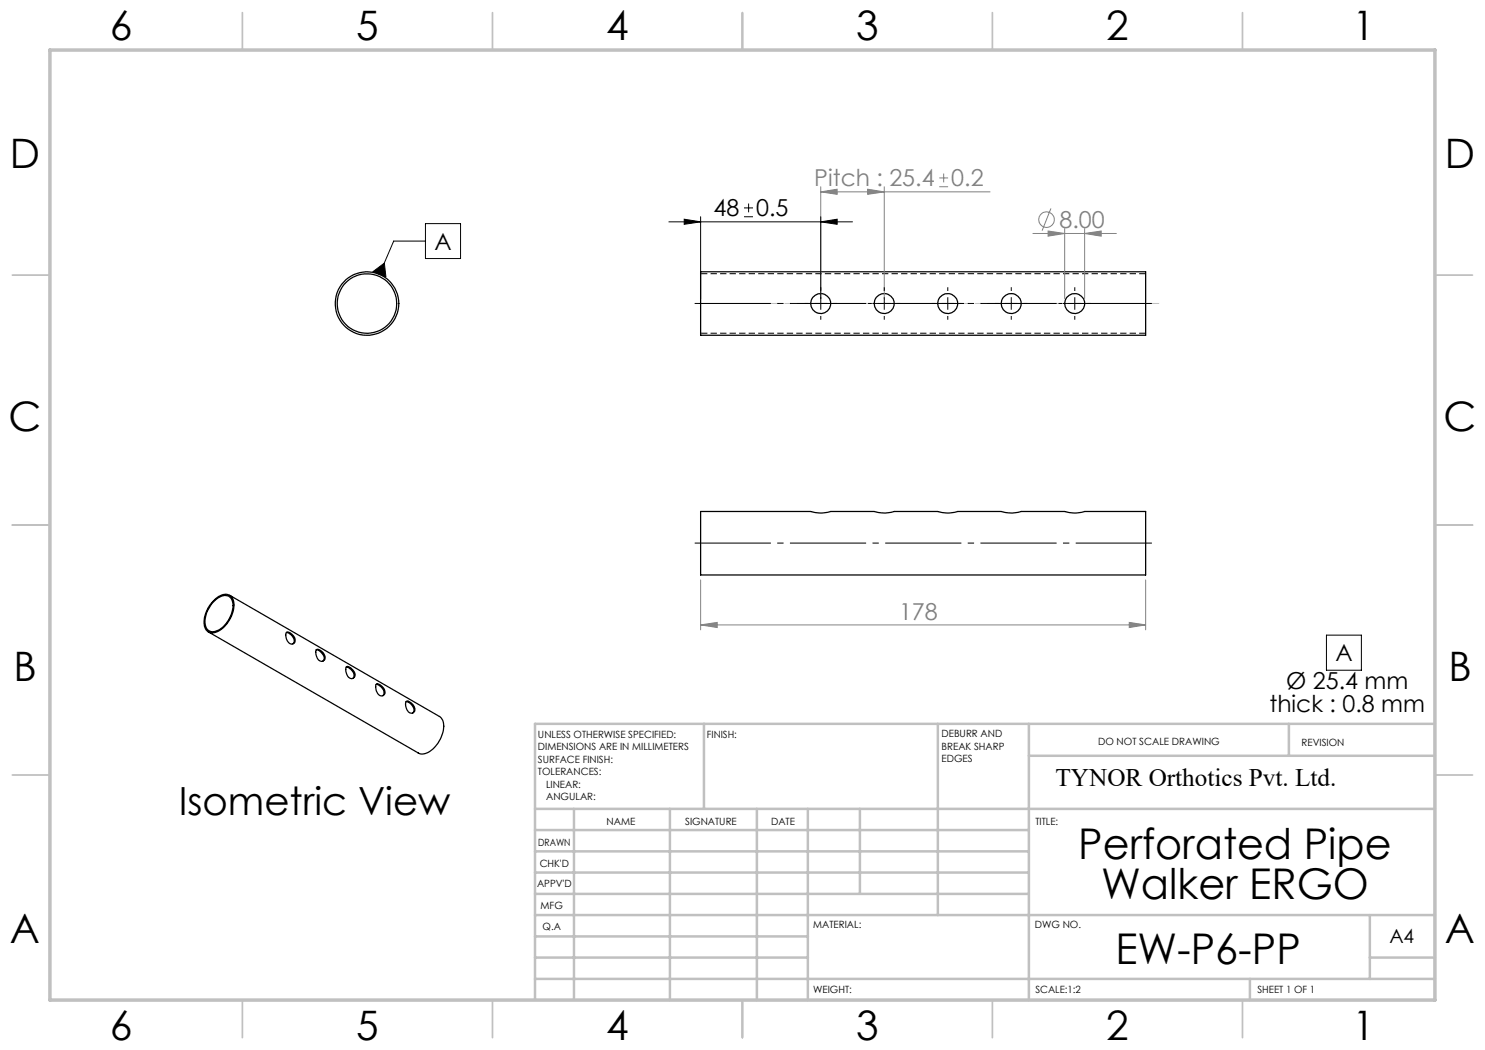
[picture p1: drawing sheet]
<svg xmlns="http://www.w3.org/2000/svg" width="297mm" height="210mm" viewBox="0 0 297 210" stroke-linecap="round" stroke-linejoin="round" font-family="sans-serif">
<path d="M229.2 54.7h-89M140.2 66.6h89" fill="none" stroke="#000" stroke-width=".2" stroke-dasharray="1.3 .6" stroke-linecap="butt"/>
<g fill="none" stroke="#000" stroke-width=".25">
<path d="M140.1 54.4h89v12.7h-89zM45.9 119.1l42 24.2a2.84 2.84 0 0 1 .6 3.4 5.5 5.5 0 0 1-4 4.1l-.9-.2-41.9-24.2M140.1 102.3h22a6.8 6.8 0 0 0 4 0h8.7a6.8 6.8 0 0 0 4 0h8.7a6.8 6.8 0 0 0 4 0h8.7a6.8 6.8 0 0 0 4 0h8.7a6.8 6.8 0 0 0 4 0h12.2v12.7h-89zM42.6 120.3a2.83 2.83 0 0 1 3.5-1.1 3.6 3.6 0 0 1 .2 4.1 5 5 0 0 1-4 3.3 1.83 1.83 0 0 1-1.5-2.3 6.5 6.5 0 0 1 1.8-4zM42.8 120.3a2.52 2.52 0 0 1 3.1-.9 3 3 0 0 1 .3 3.5 4.9 4.9 0 0 1-3.7 3.5 1.89 1.89 0 0 1-1.5-2.6 6.3 6.3 0 0 1 1.8-3.5zM57.3 126.5a1.64 1.64 0 0 1 1.6 2 .87 .87 0 0 1-1.4-.3l-.3-.8zM57.3 126.5a1.72 1.72 0 0 1 1.4 2.1l-.1 .2M63.2 130l.1-.1a1.61 1.61 0 0 1 1.6 2.1 .96 .96 0 0 1-1.1 .1 .96 .96 0 0 1-.5-.9zM63.3 130a1.86 1.86 0 0 1 1.5 2l-.2 .2M69.3 133.4a1.79 1.79 0 0 1 1.4 2.2l-.1 .1M69.3 133.4l.2-.1a2.12 2.12 0 0 1 1.5 1.8 .79 .79 0 0 1-.8 .6 .79 .79 0 0 1-.7-.6l-.3-.8zM75.2 136.9l.3-.2a1.8 1.8 0 0 1 1.4 2.2 .84 .84 0 0 1-1.4-.3l-.3-.8z"/>
<path d="M75.2 136.9a1.72 1.72 0 0 1 1.5 2.1l-.1 .1M81.2 140.4v-.1a1.46 1.46 0 0 1 1.4 .7 .94 .94 0 0 1 .4 .9 .94 .94 0 0 1-.7 .8 1.78 1.78 0 0 1-1.1-2.3zM81.2 140.3a1.72 1.72 0 0 1 1.5 2.2l-.2 .1"/>
<circle cx="73.4" cy="60.7" r="6"/>
<circle cx="73.4" cy="60.7" r="6.4"/>
<circle cx="164.1" cy="60.7" r="2"/>
<circle cx="176.8" cy="60.7" r="2"/>
<circle cx="189.5" cy="60.7" r="2"/>
<circle cx="202.2" cy="60.7" r="2"/>
<circle cx="214.9" cy="60.7" r="2"/>
</g>
<path d="M164.1 38.4l3.3-.6v1.1zM164.1 37.4v22.3M164.1 38.4h33.9M176.8 37.4v22.3M187.9 37.4h1.7M187.9 35.6h1.7M188.7 34.7v1.8" fill="none" stroke="#808080" stroke-width=".2"/>
<g fill="none" stroke="#c0c0c0" stroke-width=".35">
<path d="M48.5 2.5v7.5M98.5 2.5v7.5M148.5 2.5v7.5M198.5 2.5v7.5M248.5 2.5v7.5M2.5 55h7.5M287 55h7.5M2.5 105h7.5M287 105h7.5M2.5 155h7.5M287 155h7.5M48.5 200v7.5"/>
<path d="M98.5 200v7.5M148.5 200v7.5M198.5 200v7.5M248.5 200v7.5"/>
</g>
<g fill="none" stroke="#c0c0c0" stroke-width=".5">
<path d="M140.8 144.8v17M187.6 144.8v38.2M205.8 144.8v55.2M205.8 151.2h81.2M257.8 144.8v6.4M287 144.8h-180v55.2M107 161.8h180M107 178.8h98.8M107 174.5h98.8M107 170.3h98.8M107 166h98.8M114.8 161.8v38.2"/>
<path d="M134 161.8v38.2M151.4 161.8v38.2M161.6 161.8v38.2M172 161.8v17M107 195.8h180M107 191.5h54.6M107 187.3h54.6M107 183h180M250 195.8v4.2M274 191.5h13M274 183v12.8"/>
</g>
<path d="M10 10h277v190h-277z" fill="none" stroke="#c0c0c0" stroke-width=".7"/>
<path d="M164.1 38.4l3.3-.6v1.1z" fill="#808080"/>
<path d="M173.5 37.8l3.3 .6-3.3 .5z" fill="none" stroke="#808080" stroke-width=".2"/>
<path d="M173.5 37.8l3.3 .6-3.3 .5z" fill="#808080"/>
<g fill="none" stroke="#808080" stroke-width=".2">
<path d="M206.6 46.7h16.7M209.6 46.2l3.3 .5-3.3 .5zM210.2 41.7l-1.8 4.4M212.9 45.7v14M216.9 45.7v14"/>
<circle cx="209.3" cy="43.9" r="1.56"/>
</g>
<path d="M209.6 46.2l3.3 .5-3.3 .5z" fill="#808080"/>
<path d="M216.9 46.7l3.3-.5v1z" fill="none" stroke="#808080" stroke-width=".2"/>
<path d="M216.9 46.7l3.3-.5v1z" fill="#808080"/>
<path d="M74.6 54.3l2.3-1.7 .3 2.8zM85.1 48.2h-6.4l-2.8 6.7M85.1 44.7h7v7h-7zM133.8 44.4h36.7M136.8 43.8l3.3 .6-3.3 .5zM140.1 43.3v16.4M148.8 43.3h1.8M148.8 41.6h1.8M149.7 40.7v1.8M164.1 44.4l3.3-.6v1.1zM164.1 43.3v16.4" fill="none" stroke="#000" stroke-width=".2"/>
<path d="M140.2 60.7h91.9" fill="none" stroke="#c0c0c0" stroke-width=".2" stroke-dasharray="15.2 1.3 1.3 1.3" stroke-dashoffset="-.2" stroke-linecap="butt"/>
<path d="M74.6 54.3l2.3-1.7 .3 2.8zM136.8 43.8l3.3 .6-3.3 .5zM164.1 44.4l3.3-.6v1.1z" fill="#000"/>
<path d="M138.2 60.7h93" fill="none" stroke="#000" stroke-width=".2" stroke-dasharray="15.2 1.3 1.3 1.3" stroke-dashoffset="-.8" stroke-linecap="butt"/>
<g fill="none" stroke="#000" stroke-width=".2" stroke-dasharray="15.2 1.3 1.3 1.3" stroke-linecap="butt">
<path d="M164.2 58.2v-.8M176.9 58.2v-.8M189.6 58.2v-.8M202.3 58.2v-.8M215 58.2v-.8M161.7 60.7h-.8M164.2 60.7v-1.3M164.2 60.7h-1.3M164.2 60.7v1.2M164.2 60.7h1.2M164.2 63.2v.7M166.7 60.7h.7"/>
<path d="M174.4 60.7h-.8M176.9 60.7v-1.3M176.9 60.7h-1.3M176.9 60.7v1.2M176.9 60.7h1.2M176.9 63.2v.7M179.4 60.7h.7M187.1 60.7h-.8M189.6 60.7v-1.3M189.6 60.7h-1.3M189.6 60.7v1.2M189.6 60.7h1.2"/>
<path d="M189.6 63.2v.7M192.1 60.7h.7M199.8 60.7h-.8M202.3 60.7v-1.3M202.3 60.7h-1.3M202.3 60.7v1.2M202.3 60.7h1.2M202.3 63.2v.7M204.8 60.7h.7M212.5 60.7h-.8M215 60.7v-1.3M215 60.7h-1.3"/>
<path d="M215 60.7v1.2M215 60.7h1.2M215 63.2v.7M217.5 60.7h.7"/>
</g>
<path d="M140.1 116v10M229.1 116v10M140.1 125l3.3-.5v1zM140.1 125h89" fill="none" stroke="#808080" stroke-width=".2"/>
<path d="M140.1 125l3.3-.5v1z" fill="#808080"/>
<path d="M225.8 124.5l3.3 .5-3.3 .5z" fill="none" stroke="#808080" stroke-width=".2"/>
<path d="M225.8 124.5l3.3 .5-3.3 .5z" fill="#808080"/>
<path d="M138.2 108.6h93" fill="none" stroke="#000" stroke-width=".2" stroke-dasharray="15.2 1.3 1.3 1.3" stroke-dashoffset="-.8" stroke-linecap="butt"/>
<path d="M265.3 127h7v7h-7z" fill="none" stroke="#000" stroke-width=".2"/>
<g font-size="8.5">
<text x="215.7" y="171.8">Perforated Pipe</text>
<text x="220.2" y="179.9">Walker ERGO</text>
<text x="223.1" y="192.7">EW-P6-PP</text>
</g>
<g font-size="8.1">
<text x="22" y="8">6</text>
<text x="71.2" y="8">5</text>
<text x="121.2" y="8">4</text>
<text x="171.2" y="8">3</text>
<text x="221.2" y="8">2</text>
<text x="270.5" y="8">1</text>
<text x="2" y="33.6">D</text>
<text x="289" y="33.6">D</text>
<text x="1.7" y="86.1">C</text>
<text x="288.7" y="86.1">C</text>
<text x="2.7" y="136.1">B</text>
<text x="289.7" y="136.1">B</text>
<text x="2" y="188.6">A</text>
<text x="289" y="188.6">A</text>
<text x="22" y="208">6</text>
<text x="71.2" y="208">5</text>
<text x="121.2" y="208">4</text>
<text x="171.2" y="208">3</text>
<text x="221.2" y="208">2</text>
<text x="270.5" y="208">1</text>
</g>
<text font-size="7.8" x="35.7" y="163">Isometric View</text>
<text font-size="5" x="211.1" y="157.2">TYNOR Orthotics Pvt. Ltd.</text>
<g font-size="4.7" fill="#808080">
<text x="162.9" y="37.3">Pitch : 25.4</text>
<text x="190.3" y="37.3">0.2</text>
<text x="211.9" y="45.6">8.00</text>
<text x="179.8" y="124">178</text>
</g>
<g font-size="4.7">
<text x="142.7" y="43.3">48</text>
<text x="151.2" y="43.3">0.5</text>
<text x="86.9" y="50">A</text>
<text x="257.2" y="137.9">Ø 25.4 mm</text>
<text x="267.1" y="132.3">A</text>
<text x="253.9" y="142.4">thick : 0.8 mm</text>
</g>
<text font-size="3.9" x="277.9" y="188.5">A4</text>
<g font-size="2">
<text x="107.6" y="147.6">UNLESS OTHERWISE SPECIFIED:</text>
<text x="141.4" y="147.6">FINISH:</text>
<text x="188.3" y="147.5">DEBURR AND</text>
<text x="188.3" y="150">BREAK SHARP</text>
<text x="219.6" y="149">DO NOT SCALE DRAWING</text>
<text x="260.3" y="149.2">REVISION</text>
<text x="107.6" y="150.1">DIMENSIONS ARE IN MILLIMETERS</text>
<text x="107.6" y="152.6">SURFACE FINISH:</text>
<text x="107.6" y="155.1">TOLERANCES:</text>
<text x="188.3" y="152.5">EDGES</text>
<text x="109.2" y="157.6">LINEAR:</text>
<text x="109.2" y="160.1">ANGULAR:</text>
<text x="121.3" y="165">NAME</text>
<text x="137" y="164.9">SIGNATURE</text>
<text x="154.2" y="164.9">DATE</text>
<text x="207.1" y="164.9">TITLE:</text>
<text x="107.6" y="169.1">DRAWN</text>
<text x="107.9" y="173.3">CHK'D</text>
<text x="107.4" y="177.4">APPV'D</text>
<text x="108.1" y="181.8">MFG</text>
<text x="108.5" y="186">Q.A</text>
<text x="162.6" y="185.5">MATERIAL:</text>
<text x="207" y="185.5">DWG NO.</text>
<text x="162.6" y="198.5">WEIGHT:</text>
<text x="207.1" y="198.6">SCALE:1:2</text>
<text x="251.5" y="198.6">SHEET 1 OF 1</text>
</g>
</svg>
